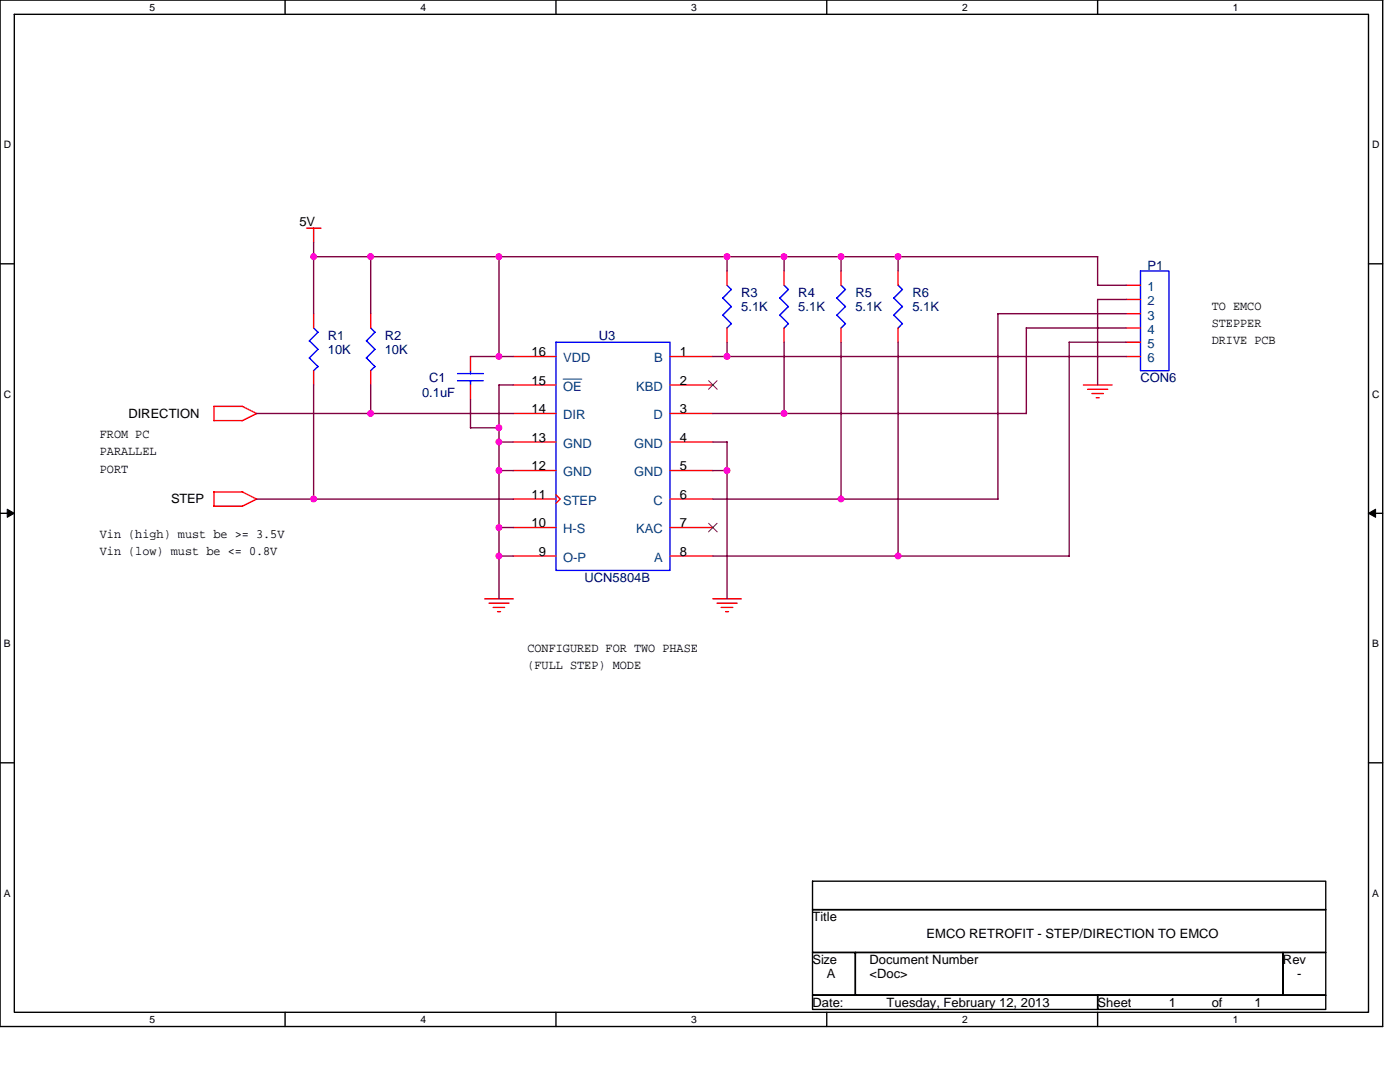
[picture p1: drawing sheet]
<svg xmlns="http://www.w3.org/2000/svg" width="279mm" height="216mm" viewBox="0 0 279 216" stroke-linecap="round" stroke-linejoin="round" font-family="sans-serif">
<path d="M0 0h275.9v204.8h-275.9zM2.9 2.9h270.2v199.1h-270.2z" fill="none" stroke="#000" stroke-width=".28"/>
<g fill="#fff">
<path d="M29.9 .3h1.1v2.3h-1.1z"/>
<path d="M29.9 202.3h1.1v2.3h-1.1z"/>
</g>
<path d="M56.9 0v2.9M56.9 202v2.8" fill="none" stroke="#000" stroke-width=".28"/>
<g fill="#fff">
<path d="M83.9 .3h1.1v2.3h-1.1z"/>
<path d="M83.9 202.3h1.1v2.3h-1.1z"/>
</g>
<path d="M111 0v2.9M111 202v2.8" fill="none" stroke="#000" stroke-width=".28"/>
<g fill="#fff">
<path d="M138 .3h1.1v2.3h-1.1z"/>
<path d="M138 202.3h1.1v2.3h-1.1z"/>
</g>
<path d="M165 0v2.9M165 202v2.8" fill="none" stroke="#000" stroke-width=".28"/>
<g fill="#fff">
<path d="M192 .3h1.1v2.3h-1.1z"/>
<path d="M192 202.3h1.1v2.3h-1.1z"/>
</g>
<path d="M219.1 0v2.9M219.1 202v2.8" fill="none" stroke="#000" stroke-width=".28"/>
<g fill="#fff">
<path d="M246.1 .3h1.1v2.3h-1.1z"/>
<path d="M246.1 202.3h1.1v2.3h-1.1z"/>
<path d="M.7 27.7h1.5v2.3h-1.5z"/>
<path d="M273.8 27.7h1.5v2.3h-1.5z"/>
<path d="M.7 77.5h1.5v2.3h-1.5z"/>
<path d="M273.8 77.5h1.5v2.3h-1.5z"/>
</g>
<path d="M0 52.6h2.9M273.1 52.6h2.8" fill="none" stroke="#000" stroke-width=".28"/>
<g fill="#fff">
<path d="M.7 127.3h1.4v2.3h-1.4z"/>
<path d="M273.8 127.3h1.4v2.3h-1.4z"/>
</g>
<path d="M0 102.4h2.9M273.1 102.4h2.8" fill="none" stroke="#000" stroke-width=".28"/>
<path d="M1.4 101.6l1.5 .8-1.5 .8zM273.1 102.4l1.4-.8v1.6z" fill="#000" stroke="#000" stroke-width=".2"/>
<g fill="#fff">
<path d="M.7 177.1h1.4v2.3h-1.4z"/>
<path d="M273.8 177.1h1.4v2.3h-1.4z"/>
</g>
<path d="M0 152.2h2.9M273.1 152.2h2.8M162.2 175.8h102.4v5.7h-102.4zM162.2 181.5h102.4v8.6h-102.4zM162.2 190.1h8.5v8.5h-8.5zM162.2 198.6h56.9v2.8h-56.9zM170.7 190.1h85.4v8.5h-85.4zM219.1 198.6h45.5v2.8h-45.5zM256.1 190.1h8.5v8.5h-8.5z" fill="none" stroke="#000" stroke-width=".28"/>
<g fill="none" stroke="#f00" stroke-width=".28">
<path d="M61.2 45.5h2.9M62.6 45.5v2.9M145.1 54.1v2.8M156.5 54.1v2.8M167.9 54.1v2.8M179.2 54.1v2.8M224.7 56.9h2.9M224.7 59.8h2.9M62.6 62.6v2.8M62.6 74v2.8M74 62.6v2.8M74 74v2.8"/>
<path d="M93.9 71.1v2.9M93.9 76.8v2.9M102.4 76.8h8.6M102.4 71.1h8.6M133.7 76.8h8.6M133.7 71.1h8.6M145.1 65.4v2.9M156.5 65.4v2.9M167.9 65.4v2.9M179.2 65.4v2.9M216.2 76.8h5.7M217.1 77.7h4"/>
<path d="M217.9 78.5h2.3M218.8 79.4h.6M224.7 71.1h2.9M224.7 62.6h2.9M224.7 65.4h2.9M224.7 68.3h2.9M42.7 83.9h5.7M48.4 81.1l2.8 1.4-2.9 1.4M48.4 98.1l2.8 1.5-2.9 1.4M48.4 81.1h-5.7v2.8M48.4 98.1h-5.7v2.9M102.4 82.5h8.6"/>
<path d="M102.4 88.2h8.6M102.4 99.6h8.6M102.4 93.9h8.6M111 98.7l.8 .9-.8 .8M133.7 82.5h8.6M133.7 88.2h8.6M133.7 99.6h8.6M133.7 93.9h8.6M42.7 101h5.7M96.7 119.5h5.7M102.4 105.3h8.6M102.4 111h8.6"/>
<path d="M133.7 105.3h8.6M133.7 111h8.6M142.3 119.5h5.7M97.6 120.4h4M98.4 121.2h2.3M99.3 122h.6M143.1 120.4h4M143.9 121.2h2.3M144.8 122h.6"/>
</g>
<g fill="none" stroke="#00f" stroke-width=".28">
<path d="M144.3 59.5l1.7 1.7M145.1 56.9l.9 .9M145.9 57.8l-1.7 1.7M155.6 59.5l1.8 1.7M156.5 56.9l.9 .9M157.3 57.8l-1.7 1.7M167 59.5l1.7 1.7-1.7 1.7M167.9 56.9l.8 .9-1.7 1.7M178.4 59.5l1.7 1.7M179.2 56.9l.9 .9M180.1 57.8l-1.7 1.7M227.6 54.1h5.7v19.9h-5.7z"/>
<path d="M61.7 68l1.8 1.7-1.8 1.7M61.7 71.4l1.8 1.8-.9 .8M62.6 65.4l.9 .9-1.8 1.7M73.1 68l1.7 1.7-1.7 1.7M73.1 71.4l1.7 1.8-.8 .8M74 65.4l.8 .9-1.7 1.7M91.3 76h5.2M91.3 74.5h5.2M93.9 74v.6M93.9 75.9v.9M111 68.3h22.7v45.5h-22.7zM144.3 62.9l1.7 1.7"/>
<path d="M145.9 61.2l-1.7 1.7M145.9 64.6l-.8 .9M155.6 62.9l1.8 1.7M157.3 61.2l-1.7 1.7M157.3 64.6l-.8 .9M167 62.9l1.7 1.7M168.7 64.6l-.9 .9M178.4 62.9l1.7 1.7M180.1 61.2l-1.7 1.7M180.1 64.6l-.9 .9"/>
</g>
<path d="M112.4 75.6h3.7" fill="none" stroke="#004080" stroke-width=".2"/>
<path d="M141.4 76l1.7 1.7M143.1 76l-1.7 1.7M141.4 104.4l1.7 1.7M143.1 104.4l-1.7 1.7" fill="none" stroke="#804000" stroke-width=".2"/>
<g fill="none" stroke="#800040" stroke-width=".28">
<path d="M62.6 48.4v14.2M62.6 51.2h156.5M74 51.2v11.4M99.6 51.2v20M145.1 51.2v2.9M156.5 51.2v2.9M167.9 51.2v2.9M179.2 51.2v2.9M219.1 51.2v5.7h5.7M224.8 59.8h-5.7v17M62.6 76.8v22.8M74 76.8v5.7"/>
<path d="M93.9 71.1h8.5M93.9 79.7v5.7h5.7M102.4 76.8h-2.8v42.7M142.3 71.1h82.5M145.1 68.3v2.9M156.5 68.3v14.2M167.9 68.3v31.3M179.2 68.3v42.7M199.1 62.6h25.6M199.2 62.6v37h-56.9M224.7 65.4h-19.9v17.1h-62.5M224.8 68.3h-11.4v42.7h-71.1"/>
<path d="M51.2 82.5h51.2M51.2 99.6h51.2M99.6 93.9h2.8M99.6 88.2h2.8M142.3 93.9h2.8M142.3 88.2h2.8M145.1 88.2v31.3M99.6 111h2.8M99.6 105.3h2.8"/>
</g>
<g fill="#f0f" stroke="#f0f" stroke-width=".28">
<circle cx="145.1" cy="93.9" r=".57"/>
<circle cx="99.6" cy="88.2" r=".56"/>
<circle cx="99.6" cy="85.3" r=".55"/>
<circle cx="99.6" cy="110.9" r=".56"/>
<circle cx="145.1" cy="71.1" r=".56"/>
<circle cx="156.5" cy="82.5" r=".56"/>
<circle cx="167.8" cy="99.6" r=".56"/>
<circle cx="179.2" cy="110.9" r=".57"/>
<circle cx="74" cy="82.5" r=".57"/>
<circle cx="62.6" cy="99.6" r=".55"/>
<circle cx="62.6" cy="51.2" r=".56"/>
<circle cx="74" cy="51.2" r=".57"/>
<circle cx="179.2" cy="51.2" r=".57"/>
<circle cx="99.6" cy="51.2" r=".56"/>
<circle cx="99.6" cy="71.1" r=".55"/>
<circle cx="145.1" cy="51.2" r=".57"/>
<circle cx="156.5" cy="51.2" r=".56"/>
<circle cx="167.8" cy="51.2" r=".57"/>
<circle cx="99.6" cy="105.3" r=".55"/>
<circle cx="99.6" cy="93.9" r=".56"/>
</g>
<g font-size="2.6">
<text x="59.8" y="45">5V</text>
<text x="241.8" y="61.8">TO EMCO</text>
<text x="241.8" y="65.3">STEPPER</text>
<text x="106.1" y="71.1">16</text>
<text x="135.7" y="71.1">1</text>
<text x="241.8" y="68.7">DRIVE PCB</text>
<text x="106.1" y="76.8">15</text>
<text x="135.7" y="76.8">2</text>
<text x="25.6" y="83.4">DIRECTION</text>
<text x="106.1" y="82.5">14</text>
<text x="135.7" y="82.5">3</text>
<text x="19.9" y="87.4">FROM PC</text>
<text x="106.1" y="88.2">13</text>
<text x="135.7" y="88.2">4</text>
<text x="19.9" y="90.9">PARALLEL</text>
<text x="19.9" y="94.3">PORT</text>
<text x="106.1" y="93.9">12</text>
<text x="135.7" y="93.9">5</text>
<text x="34.1" y="100.5">STEP</text>
<text x="106.1" y="99.6">11</text>
<text x="135.7" y="99.6">6</text>
<text x="19.9" y="107.3">Vin (high) must be &gt;= 3.5V</text>
<text x="106.1" y="105.2">10</text>
<text x="135.7" y="105.2">7</text>
<text x="19.9" y="110.8">Vin (low) must be &lt;= 0.8V</text>
<text x="107.5" y="110.9">9</text>
<text x="135.7" y="110.9">8</text>
<text x="105.3" y="130.1">CONFIGURED FOR TWO PHASE</text>
<text x="105.3" y="133.6">(FULL STEP) MODE</text>
<text x="162.2" y="183.8">Title</text>
<text x="184.9" y="187.2">EMCO RETROFIT - STEP/DIRECTION TO EMCO</text>
<text x="162.2" y="192.4">Size</text>
<text x="165" y="195.2">A</text>
<text x="173.5" y="192.4">Document Number</text>
<text x="173.5" y="195.2">&lt;Doc&gt;</text>
<text x="256" y="192.4">Rev</text>
<text x="258.9" y="195.2">-</text>
<text x="162.2" y="200.9">Date:</text>
<text x="177" y="200.9">Tuesday, February 12, 2013</text>
<text x="219.1" y="200.9">Sheet</text>
<text x="233.3" y="200.9">1</text>
<text x="241.8" y="200.9">of</text>
<text x="250.4" y="200.9">1</text>
</g>
<g font-size="2.6" fill="#000080">
<text x="229" y="53.8">P1</text>
<text x="147.9" y="59.2">R3</text>
<text x="159.3" y="59.2">R4</text>
<text x="170.7" y="59.2">R5</text>
<text x="182.1" y="59.2">R6</text>
<text x="147.9" y="62.1">5.1K</text>
<text x="159.3" y="62.1">5.1K</text>
<text x="170.7" y="62.1">5.1K</text>
<text x="182.1" y="62.1">5.1K</text>
<text x="65.4" y="67.8">R1</text>
<text x="65.4" y="70.6">10K</text>
<text x="76.8" y="67.8">R2</text>
<text x="76.8" y="70.6">10K</text>
<text x="119.5" y="67.8">U3</text>
<text x="85.6" y="76.3">C1</text>
<text x="227.6" y="76.3">CON6</text>
<text x="84.2" y="79.1">0.1uF</text>
<text x="116.6" y="116.1">UCN5804B</text>
</g>
<g font-size="2.6" fill="#004080">
<text x="229" y="58.1">1</text>
<text x="229" y="60.9">2</text>
<text x="229" y="63.8">3</text>
<text x="229" y="66.6">4</text>
<text x="229" y="69.4">5</text>
<text x="112.4" y="78">OE</text>
<text x="112.4" y="72.3">VDD</text>
<text x="127" y="78">KBD</text>
<text x="130.6" y="72.3">B</text>
<text x="229" y="72.3">6</text>
<text x="112.4" y="83.7">DIR</text>
<text x="130.4" y="83.7">D</text>
<text x="112.4" y="89.4">GND</text>
<text x="126.6" y="89.4">GND</text>
<text x="112.4" y="95.1">GND</text>
<text x="126.6" y="95.1">GND</text>
<text x="112.4" y="100.8">STEP</text>
<text x="130.4" y="100.8">C</text>
<text x="112.4" y="106.4">H-S</text>
<text x="127" y="106.4">KAC</text>
<text x="112.4" y="112.1">O-P</text>
<text x="130.6" y="112.1">A</text>
</g>
<g font-size="2">
<text x="29.9" y="2.1">5</text>
<text x="83.9" y="2.1">4</text>
<text x="138" y="2.1">3</text>
<text x="192" y="2.1">2</text>
<text x="246.1" y="2.1">1</text>
<text x=".7" y="29.6">D</text>
<text x="273.8" y="29.6">D</text>
<text x=".7" y="79.4">C</text>
<text x="273.8" y="79.4">C</text>
<text x=".7" y="129.2">B</text>
<text x="273.8" y="129.2">B</text>
<text x=".7" y="178.9">A</text>
<text x="273.8" y="178.9">A</text>
<text x="29.9" y="204.1">5</text>
<text x="83.9" y="204.1">4</text>
<text x="138" y="204.1">3</text>
<text x="192" y="204.1">2</text>
<text x="246.1" y="204.1">1</text>
</g>
</svg>
